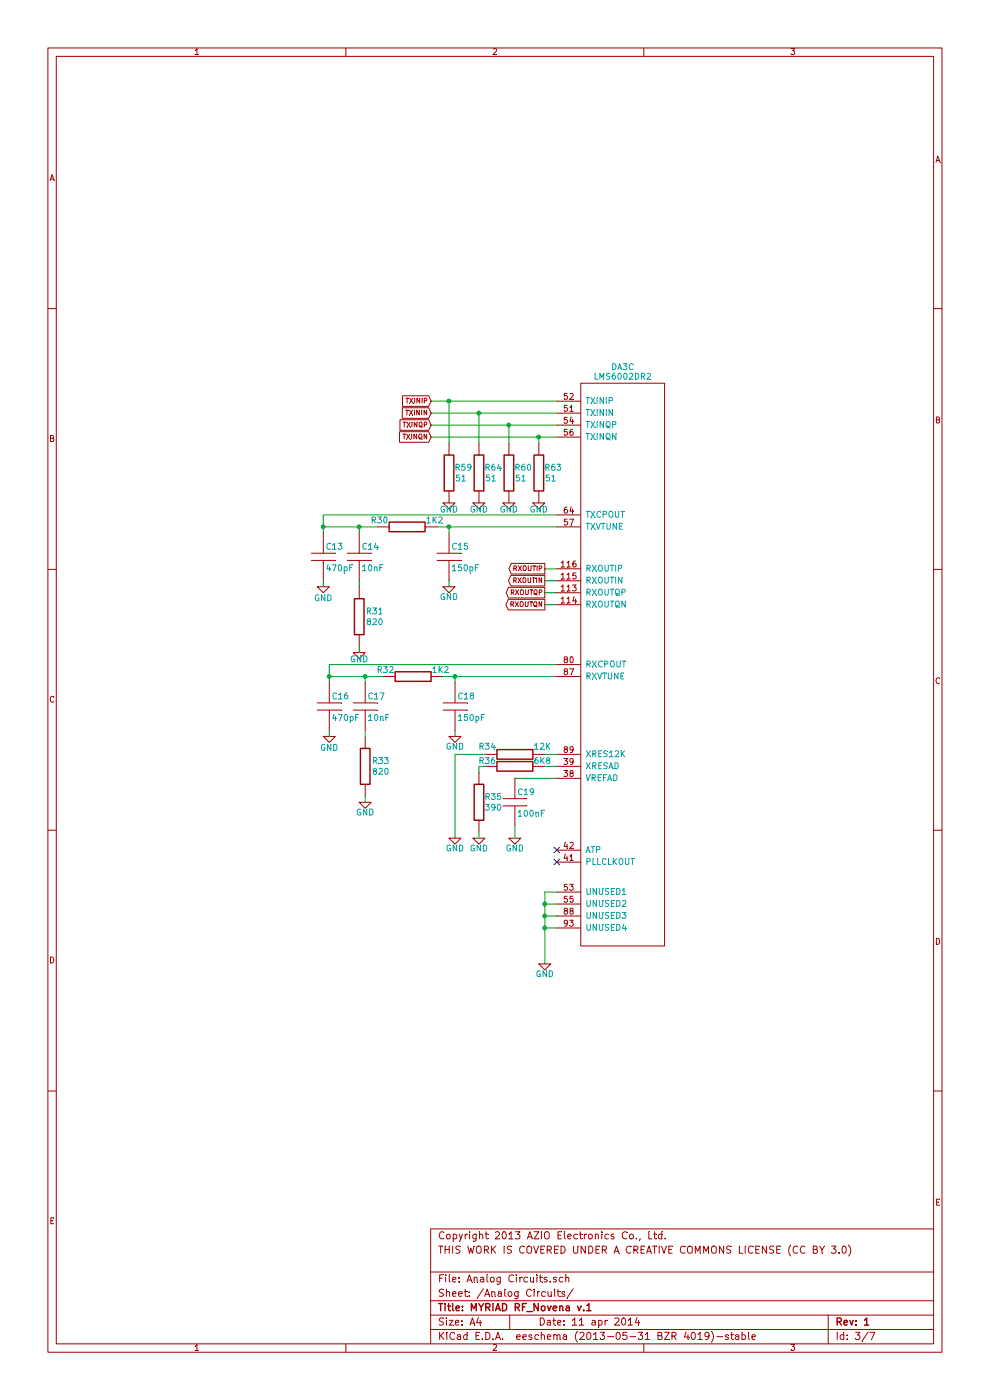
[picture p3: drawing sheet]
EESchema Schematic File Version 2
LIBS:power
LIBS:LMS7002EVB
LIBS:MYRIAD_RF-cache
EELAYER 27 0
EELAYER END
$Descr A4 8268 11693 portrait
encoding utf-8
Sheet 3 7
Title "MYRIAD RF_Novena v.1"
Date "11 apr 2014"
Rev "1"
Comp ""
Comment1 "THIS WORK IS COVERED UNDER A CREATIVE COMMONS LICENSE (CC BY 3.0)"
Comment2 "Copyright 2013 AZIO Electronics Co., Ltd."
Comment3 ""
Comment4 ""
$EndDescr
Text GLabel 4550 5050 0    40   Output ~ 0
RXOUTQN
Text GLabel 4550 4950 0    40   Output ~ 0
RXOUTQP
Text GLabel 4550 4850 0    40   Output ~ 0
RXOUTIN
Text GLabel 4550 4750 0    40   Output ~ 0
RXOUTIP
Text GLabel 3600 3650 0    40   Input ~ 0
TXINQN
Wire Wire Line
	4550 4750 4650 4750
Wire Wire Line
	4550 4950 4650 4950
Wire Wire Line
	4650 5550 2750 5550
Wire Wire Line
	3800 7000 3800 6300
Connection ~ 3000 4400
Connection ~ 3750 4400
Connection ~ 4000 3450
Wire Wire Line
	4000 3700 4000 3450
Wire Wire Line
	3600 3350 4650 3350
Wire Wire Line
	3600 3550 4650 3550
Connection ~ 4550 7550
Wire Wire Line
	4650 7550 4550 7550
Connection ~ 4550 7750
Wire Wire Line
	4550 7750 4650 7750
Wire Wire Line
	4650 7450 4550 7450
Wire Wire Line
	4550 7450 4550 8050
Wire Wire Line
	4550 7650 4650 7650
Connection ~ 4550 7650
Wire Wire Line
	3600 3450 4650 3450
Wire Wire Line
	4250 3700 4250 3550
Connection ~ 4250 3550
Connection ~ 3750 3350
Wire Wire Line
	3650 4400 4650 4400
Wire Wire Line
	2700 4400 3150 4400
Wire Wire Line
	4650 4300 2700 4300
Wire Wire Line
	2700 4300 2700 4450
Connection ~ 2700 4400
Connection ~ 2750 5650
Wire Wire Line
	2750 5550 2750 5700
Wire Wire Line
	2750 5650 3200 5650
Connection ~ 3800 5650
Connection ~ 3050 5650
Wire Wire Line
	4300 6500 4650 6500
Wire Wire Line
	3700 5650 4650 5650
Wire Wire Line
	4550 4850 4650 4850
Wire Wire Line
	4550 5050 4650 5050
Text GLabel 3600 3550 0    40   Input ~ 0
TXINQP
Text GLabel 3600 3450 0    40   Input ~ 0
TXININ
Text GLabel 3600 3350 0    40   Input ~ 0
TXINIP
$Comp
L GND #PWR023
U 1 1
P 4550 8050
F 0 "#PWR023" H 4550 8150 50  0001 C CNN
F 1 "GND" H 4550 7960 50  0000 C CNN
F 2 "" H 4550 8050 60  0001 C CNN
F 3 "" H 4550 8050 60  0001 C CNN
	1    4550 8050
	1    0    0    -1  
$EndComp
$Comp
L GND #PWR024
U 1 1
P 3800 7000
F 0 "#PWR024" H 3800 7100 50  0001 C CNN
F 1 "GND" H 3800 6910 50  0000 C CNN
F 2 "" H 3800 7000 60  0001 C CNN
F 3 "" H 3800 7000 60  0001 C CNN
	1    3800 7000
	1    0    0    -1  
$EndComp
$Comp
L GND #PWR025
U 1 1
P 4000 7000
F 0 "#PWR025" H 4000 7100 50  0001 C CNN
F 1 "GND" H 4000 6910 50  0000 C CNN
F 2 "" H 4000 7000 60  0001 C CNN
F 3 "" H 4000 7000 60  0001 C CNN
	1    4000 7000
	1    0    0    -1  
$EndComp
$Comp
L GND #PWR026
U 1 1
P 4300 7000
F 0 "#PWR026" H 4300 7100 50  0001 C CNN
F 1 "GND" H 4300 6910 50  0000 C CNN
F 2 "" H 4300 7000 60  0001 C CNN
F 3 "" H 4300 7000 60  0001 C CNN
	1    4300 7000
	1    0    0    -1  
$EndComp
$Comp
L GND #PWR027
U 1 1
P 3050 6700
F 0 "#PWR027" H 3050 6800 50  0001 C CNN
F 1 "GND" H 3050 6610 50  0000 C CNN
F 2 "" H 3050 6700 60  0001 C CNN
F 3 "" H 3050 6700 60  0001 C CNN
	1    3050 6700
	1    0    0    -1  
$EndComp
$Comp
L GND #PWR028
U 1 1
P 3800 6150
F 0 "#PWR028" H 3800 6250 50  0001 C CNN
F 1 "GND" H 3800 6060 50  0000 C CNN
F 2 "" H 3800 6150 60  0001 C CNN
F 3 "" H 3800 6150 60  0001 C CNN
	1    3800 6150
	1    0    0    -1  
$EndComp
$Comp
L GND #PWR029
U 1 1
P 2750 6150
F 0 "#PWR029" H 2750 6250 50  0001 C CNN
F 1 "GND" H 2750 6050 50  0000 C CNN
F 2 "" H 2750 6150 60  0001 C CNN
F 3 "" H 2750 6150 60  0001 C CNN
	1    2750 6150
	1    0    0    -1  
$EndComp
$Comp
L GND #PWR030
U 1 1
P 3000 5450
F 0 "#PWR030" H 3000 5550 50  0001 C CNN
F 1 "GND" H 3000 5390 50  0000 C CNN
F 2 "" H 3000 5450 60  0001 C CNN
F 3 "" H 3000 5450 60  0001 C CNN
	1    3000 5450
	1    0    0    -1  
$EndComp
$Comp
L GND #PWR031
U 1 1
P 2700 4900
F 0 "#PWR031" H 2700 5000 50  0001 C CNN
F 1 "GND" H 2700 4800 50  0000 C CNN
F 2 "" H 2700 4900 60  0001 C CNN
F 3 "" H 2700 4900 60  0001 C CNN
	1    2700 4900
	1    0    0    -1  
$EndComp
$Comp
L GND #PWR032
U 1 1
P 3750 4900
F 0 "#PWR032" H 3750 5000 50  0001 C CNN
F 1 "GND" H 3750 4810 50  0000 C CNN
F 2 "" H 3750 4900 60  0001 C CNN
F 3 "" H 3750 4900 60  0001 C CNN
	1    3750 4900
	1    0    0    -1  
$EndComp
$Comp
L GND #PWR033
U 1 1
P 4500 4200
F 0 "#PWR033" H 4500 4300 50  0001 C CNN
F 1 "GND" H 4500 4140 50  0000 C CNN
F 2 "" H 4500 4200 60  0001 C CNN
F 3 "" H 4500 4200 60  0001 C CNN
	1    4500 4200
	1    0    0    -1  
$EndComp
$Comp
L GND #PWR034
U 1 1
P 4250 4200
F 0 "#PWR034" H 4250 4300 50  0001 C CNN
F 1 "GND" H 4250 4140 50  0000 C CNN
F 2 "" H 4250 4200 60  0001 C CNN
F 3 "" H 4250 4200 60  0001 C CNN
	1    4250 4200
	1    0    0    -1  
$EndComp
$Comp
L GND #PWR035
U 1 1
P 4000 4200
F 0 "#PWR035" H 4000 4300 50  0001 C CNN
F 1 "GND" H 4000 4140 50  0000 C CNN
F 2 "" H 4000 4200 60  0001 C CNN
F 3 "" H 4000 4200 60  0001 C CNN
	1    4000 4200
	1    0    0    -1  
$EndComp
$Comp
L GND #PWR036
U 1 1
P 3750 4200
F 0 "#PWR036" H 3750 4300 50  0001 C CNN
F 1 "GND" H 3750 4140 50  0000 C CNN
F 2 "" H 3750 4200 60  0001 C CNN
F 3 "" H 3750 4200 60  0001 C CNN
	1    3750 4200
	1    0    0    -1  
$EndComp
NoConn ~ 4650 7200
NoConn ~ 4650 7100
$Comp
L C C19
U 1 1
P 4300 6700
F 0 "C19" H 4320 6780 50  0000 L CNN
F 1 "100nF" H 4320 6600 50  0000 L CNN
F 2 "C_SM0402" H 4300 6700 60  0001 C CNN
F 3 "" H 4300 6700 60  0001 C CNN
F 4 "CAPACITOR; 0402; 100NF; 10V; X5R;" H 4300 6700 60  0001 C CNN "Description"
F 5 "C0402C104K8PACTU" H 4300 6700 60  0001 C CNN "Manufacturer Part Number"
F 6 "KEMET" H 4300 6700 60  0001 C CNN "Manufacturer"
F 7 "Farnell" H 4300 6700 60  0001 C CNN "Vendor"
F 8 "1288282" H 4300 6700 60  0001 C CNN "Vendor Part Number"
	1    4300 6700
	1    0    0    -1  
$EndComp
$Comp
L R R35
U 1 1
P 4000 6700
F 0 "R35" H 4120 6740 50  0000 C CNN
F 1 "390" H 4120 6650 50  0000 C CNN
F 2 "R_SM0402" H 4000 6700 60  0001 C CNN
F 3 "" H 4000 6700 60  0001 C CNN
F 4 "RESISTOR; RC32H; 0402; 390R;" H 4000 6700 60  0001 C CNN "Description"
F 5 "RC0402FR-07390RL" H 4000 6700 60  0001 C CNN "Manufacturer Part Number"
F 6 "YAGEO (PHYCOMP)" H 4000 6700 60  0001 C CNN "Manufacturer"
F 7 "Farnell" H 4000 6700 60  0001 C CNN "Vendor"
F 8 "9239189" H 4000 6700 60  0001 C CNN "Vendor Part Number"
	1    4000 6700
	1    0    0    -1  
$EndComp
$Comp
L R R36
U 1 1
P 4300 6400
F 0 "R36" V 4260 6170 50  0000 C CNN
F 1 "6K8" V 4260 6630 50  0000 C CNN
F 2 "R_SM0402" H 4300 6400 60  0001 C CNN
F 3 "" H 4300 6400 60  0001 C CNN
F 4 "RESISTOR; 0402; 1%; 6K8;" H 4300 6400 60  0001 C CNN "Description"
F 5 "MC 0.0625W 0402 1% 6K8" H 4300 6400 60  0001 C CNN "Manufacturer Part Number"
F 6 "MULTICOMP" H 4300 6400 60  0001 C CNN "Manufacturer"
F 7 "Farnell" H 4300 6400 60  0001 C CNN "Vendor"
F 8 "1358064" H 4300 6400 60  0001 C CNN "Vendor Part Number"
	1    4300 6400
	0    1    1    0   
$EndComp
$Comp
L R R34
U 1 1
P 4300 6300
F 0 "R34" V 4240 6070 50  0000 C CNN
F 1 "12K" V 4240 6530 50  0000 C CNN
F 2 "R_SM0402" H 4300 6300 60  0001 C CNN
F 3 "" H 4300 6300 60  0001 C CNN
F 4 " RESISTOR; 0402; 1%; 12K;" H 4300 6300 60  0001 C CNN "Description"
F 5 "MC 0.0625W 0402 1% 12K" H 4300 6300 60  0001 C CNN "Manufacturer Part Number"
F 6 "MULTICOMP" H 4300 6300 60  0001 C CNN "Manufacturer"
F 7 "Farnell" H 4300 6300 60  0001 C CNN "Vendor"
F 8 "1358071RL" H 4300 6300 60  0001 C CNN "Vendor Part Number"
	1    4300 6300
	0    1    1    0   
$EndComp
$Comp
L R R33
U 1 1
P 3050 6400
F 0 "R33" H 3180 6440 50  0000 C CNN
F 1 "820" H 3180 6350 50  0000 C CNN
F 2 "R_SM0402" H 3050 6400 60  0001 C CNN
F 3 "" H 3050 6400 60  0001 C CNN
F 4 "RESISTOR; 0402; 1%; 820R;" H 3050 6400 60  0001 C CNN "Description"
F 5 "MC 0.0625W 0402 1% 820R" H 3050 6400 60  0001 C CNN "Manufacturer Part Number"
F 6 "MULTICOMP" H 3050 6400 60  0001 C CNN "Manufacturer"
F 7 "Farnell" H 3050 6400 60  0001 C CNN "Vendor"
F 8 "1358040RL" H 3050 6400 60  0001 C CNN "Vendor Part Number"
	1    3050 6400
	1    0    0    -1  
$EndComp
$Comp
L C C13
U 1 1
P 2700 4650
F 0 "C13" H 2720 4730 50  0000 L CNN
F 1 "470pF" H 2720 4550 50  0000 L CNN
F 2 "C_SM0402" H 2700 4650 60  0001 C CNN
F 3 "" H 2700 4650 60  0001 C CNN
F 4 "MLCC; 0402; X7R; 50V; 470PF;" H 2700 4650 60  0001 C CNN "Description"
F 5 "MCCA000132" H 2700 4650 60  0001 C CNN "Manufacturer Part Number"
F 6 "MULTICOMP" H 2700 4650 60  0001 C CNN "Manufacturer"
F 7 "Farnell" H 2700 4650 60  0001 C CNN "Vendor"
F 8 "1758987" H 2700 4650 60  0001 C CNN "Vendor Part Number"
	1    2700 4650
	1    0    0    -1  
$EndComp
$Comp
L C C14
U 1 1
P 3000 4650
F 0 "C14" H 3020 4730 50  0000 L CNN
F 1 "10nF" H 3020 4550 50  0000 L CNN
F 2 "C_SM0402" H 3000 4650 60  0001 C CNN
F 3 "" H 3000 4650 60  0001 C CNN
F 4 "CAPACITOR; 0402; 10NF; 16V;" H 3000 4650 60  0001 C CNN "Description"
F 5 "CC0402KRX7R7BB103" H 3000 4650 60  0001 C CNN "Manufacturer Part Number"
F 6 "YAGEO (PHYCOMP)" H 3000 4650 60  0001 C CNN "Manufacturer"
F 7 "Farnell" H 3000 4650 60  0001 C CNN "Vendor"
F 8 "3019275" H 3000 4650 60  0001 C CNN "Vendor Part Number"
	1    3000 4650
	1    0    0    -1  
$EndComp
$Comp
L C C15
U 1 1
P 3750 4650
F 0 "C15" H 3770 4730 50  0000 L CNN
F 1 "150pF" H 3770 4550 50  0000 L CNN
F 2 "C_SM0402" H 3750 4650 60  0001 C CNN
F 3 "" H 3750 4650 60  0001 C CNN
F 4 "MLCC; 0402; NP0; 50V; 150PF;" H 3750 4650 60  0001 C CNN "Description"
F 5 "MCCA000122" H 3750 4650 60  0001 C CNN "Manufacturer Part Number"
F 6 "MULTICOMP" H 3750 4650 60  0001 C CNN "Manufacturer"
F 7 "Farnell" H 3750 4650 60  0001 C CNN "Vendor"
F 8 "1758976" H 3750 4650 60  0001 C CNN "Vendor Part Number"
	1    3750 4650
	1    0    0    -1  
$EndComp
$Comp
L R R30
U 1 1
P 3400 4400
F 0 "R30" V 3350 4170 50  0000 C CNN
F 1 "1K2" V 3350 4630 50  0000 C CNN
F 2 "R_SM0402" H 3400 4400 60  0001 C CNN
F 3 "" H 3400 4400 60  0001 C CNN
F 4 "RESISTOR; 0402; 1%; 1K2;" H 3400 4400 60  0001 C CNN "Description"
F 5 "MC 0.0625W 0402 1% 1K2" H 3400 4400 60  0001 C CNN "Manufacturer Part Number"
F 6 "MULTICOMP" H 3400 4400 60  0001 C CNN "Manufacturer"
F 7 "Farnell" H 3400 4400 60  0001 C CNN "Vendor"
F 8 "1358045" H 3400 4400 60  0001 C CNN "Vendor Part Number"
	1    3400 4400
	0    1    1    0   
$EndComp
$Comp
L R R59
U 1 1
P 3750 3950
F 0 "R59" H 3870 3990 50  0000 C CNN
F 1 "51" H 3850 3900 50  0000 C CNN
F 2 "R_SM0402" H 3750 3950 60  0001 C CNN
F 3 "" H 3750 3950 60  0001 C CNN
F 4 "RESISTOR; 0402; 0.063W; 1%; 51R;" H 3750 3950 60  0001 C CNN "Description"
F 5 "RC0402FR-0751RL" H 3750 3950 60  0001 C CNN "Manufacturer Part Number"
F 6 "YAGEO (PHYCOMP)" H 3750 3950 60  0001 C CNN "Manufacturer"
F 7 "Farnell" H 3750 3950 60  0001 C CNN "Vendor"
F 8 "1458803RL" H 3750 3950 60  0001 C CNN "Vendor Part Number"
	1    3750 3950
	1    0    0    -1  
$EndComp
$Comp
L LMS6002DR2 DA3
U 3 1
P 5200 5100
F 0 "DA3" H 5200 7130 50  0000 C CNN
F 1 "LMS6002DR2" H 5200 7050 50  0000 C CNN
F 2 "LMS6002" H 5200 5100 60  0001 C CNN
F 3 "" H 5200 5100 60  0001 C CNN
F 4 "LMS6002 Tranceiver; DQFN-120;" H 5200 5100 60  0001 C CNN "Description"
F 5 "LMS6002DR2" H 5200 5100 60  0001 C CNN "Manufacturer Part Number"
F 6 "Lime Microsystems" H 5200 5100 60  0001 C CNN "Manufacturer"
F 7 "Lime Microsystems" H 5200 5100 60  0001 C CNN "Vendor"
F 8 "LMS6002DR2" H 5200 5100 60  0001 C CNN "Vendor Part Number"
	3    5200 5100
	1    0    0    -1  
$EndComp
Wire Wire Line
	3750 3700 3750 3350
Wire Wire Line
	3600 3650 4650 3650
Wire Wire Line
	4500 3700 4500 3650
Connection ~ 4500 3650
Wire Wire Line
	3000 4400 3000 4450
Wire Wire Line
	3750 4400 3750 4450
Wire Wire Line
	2700 4850 2700 4900
Wire Wire Line
	3000 4850 3000 4900
Wire Wire Line
	3750 4850 3750 4900
Wire Wire Line
	3050 5700 3050 5650
Wire Wire Line
	3800 5700 3800 5650
Wire Wire Line
	2750 6100 2750 6150
Wire Wire Line
	3050 6100 3050 6150
Wire Wire Line
	3800 6100 3800 6150
Wire Wire Line
	3050 6650 3050 6700
Wire Wire Line
	4000 6950 4000 7000
Wire Wire Line
	4300 6900 4300 7000
Wire Wire Line
	4000 6450 4000 6400
Wire Wire Line
	4000 6400 4050 6400
Wire Wire Line
	3800 6300 4050 6300
Wire Wire Line
	4550 6300 4650 6300
Wire Wire Line
	4550 6400 4650 6400
Wire Wire Line
	3000 5400 3000 5450
$Comp
L C C18
U 1 1
P 3800 5900
F 0 "C18" H 3820 5980 50  0000 L CNN
F 1 "150pF" H 3820 5800 50  0000 L CNN
F 2 "C_SM0402" H 3800 5900 60  0001 C CNN
F 3 "" H 3800 5900 60  0001 C CNN
F 4 "MLCC; 0402; NP0; 50V; 150PF;" H 3800 5900 60  0001 C CNN "Description"
F 5 "MCCA000122" H 3800 5900 60  0001 C CNN "Manufacturer Part Number"
F 6 "MULTICOMP" H 3800 5900 60  0001 C CNN "Manufacturer"
F 7 "Farnell" H 3800 5900 60  0001 C CNN "Vendor"
F 8 "1758976" H 3800 5900 60  0001 C CNN "Vendor Part Number"
	1    3800 5900
	1    0    0    -1  
$EndComp
$Comp
L C C16
U 1 1
P 2750 5900
F 0 "C16" H 2770 5980 50  0000 L CNN
F 1 "470pF" H 2770 5800 50  0000 L CNN
F 2 "C_SM0402" H 2750 5900 60  0001 C CNN
F 3 "" H 2750 5900 60  0001 C CNN
F 4 "MLCC; 0402; X7R; 50V; 470PF;" H 2750 5900 60  0001 C CNN "Description"
F 5 "MCCA000132" H 2750 5900 60  0001 C CNN "Manufacturer Part Number"
F 6 "MULTICOMP" H 2750 5900 60  0001 C CNN "Manufacturer"
F 7 "Farnell" H 2750 5900 60  0001 C CNN "Vendor"
F 8 "1758987" H 2750 5900 60  0001 C CNN "Vendor Part Number"
	1    2750 5900
	1    0    0    -1  
$EndComp
$Comp
L C C17
U 1 1
P 3050 5900
F 0 "C17" H 3070 5980 50  0000 L CNN
F 1 "10nF" H 3070 5800 50  0000 L CNN
F 2 "C_SM0402" H 3050 5900 60  0001 C CNN
F 3 "" H 3050 5900 60  0001 C CNN
F 4 "CAPACITOR; 0402; 10NF; 16V;" H 3050 5900 60  0001 C CNN "Description"
F 5 "CC0402KRX7R7BB103" H 3050 5900 60  0001 C CNN "Manufacturer Part Number"
F 6 "YAGEO (PHYCOMP)" H 3050 5900 60  0001 C CNN "Manufacturer"
F 7 "Farnell" H 3050 5900 60  0001 C CNN "Vendor"
F 8 "3019275" H 3050 5900 60  0001 C CNN "Vendor Part Number"
	1    3050 5900
	1    0    0    -1  
$EndComp
$Comp
L R R63
U 1 1
P 4500 3950
F 0 "R63" H 4620 3990 50  0000 C CNN
F 1 "51" H 4600 3900 50  0000 C CNN
F 2 "R_SM0402" H 4500 3950 60  0001 C CNN
F 3 "" H 4500 3950 60  0001 C CNN
F 4 "RESISTOR; 0402; 0.063W; 1%; 51R;" H 4500 3950 60  0001 C CNN "Description"
F 5 "RC0402FR-0751RL" H 4500 3950 60  0001 C CNN "Manufacturer Part Number"
F 6 "YAGEO (PHYCOMP)" H 4500 3950 60  0001 C CNN "Manufacturer"
F 7 "Farnell" H 4500 3950 60  0001 C CNN "Vendor"
F 8 "1458803RL" H 4500 3950 60  0001 C CNN "Vendor Part Number"
	1    4500 3950
	1    0    0    -1  
$EndComp
$Comp
L R R60
U 1 1
P 4250 3950
F 0 "R60" H 4370 3990 50  0000 C CNN
F 1 "51" H 4350 3900 50  0000 C CNN
F 2 "R_SM0402" H 4250 3950 60  0001 C CNN
F 3 "" H 4250 3950 60  0001 C CNN
F 4 "RESISTOR; 0402; 0.063W; 1%; 51R;" H 4250 3950 60  0001 C CNN "Description"
F 5 "RC0402FR-0751RL" H 4250 3950 60  0001 C CNN "Manufacturer Part Number"
F 6 "YAGEO (PHYCOMP)" H 4250 3950 60  0001 C CNN "Manufacturer"
F 7 "Farnell" H 4250 3950 60  0001 C CNN "Vendor"
F 8 "1458803RL" H 4250 3950 60  0001 C CNN "Vendor Part Number"
	1    4250 3950
	1    0    0    -1  
$EndComp
$Comp
L R R64
U 1 1
P 4000 3950
F 0 "R64" H 4120 3990 50  0000 C CNN
F 1 "51" H 4100 3900 50  0000 C CNN
F 2 "R_SM0402" H 4000 3950 60  0001 C CNN
F 3 "" H 4000 3950 60  0001 C CNN
F 4 "RESISTOR; 0402; 0.063W; 1%; 51R;" H 4000 3950 60  0001 C CNN "Description"
F 5 "RC0402FR-0751RL" H 4000 3950 60  0001 C CNN "Manufacturer Part Number"
F 6 "YAGEO (PHYCOMP)" H 4000 3950 60  0001 C CNN "Manufacturer"
F 7 "Farnell" H 4000 3950 60  0001 C CNN "Vendor"
F 8 "1458803RL" H 4000 3950 60  0001 C CNN "Vendor Part Number"
	1    4000 3950
	1    0    0    -1  
$EndComp
$Comp
L R R31
U 1 1
P 3000 5150
F 0 "R31" H 3130 5190 50  0000 C CNN
F 1 "820" H 3130 5100 50  0000 C CNN
F 2 "R_SM0402" H 3000 5150 60  0001 C CNN
F 3 "" H 3000 5150 60  0001 C CNN
F 4 "RESISTOR; 0402; 1%; 820R;" H 3000 5150 60  0001 C CNN "Description"
F 5 "MC 0.0625W 0402 1% 820R" H 3000 5150 60  0001 C CNN "Manufacturer Part Number"
F 6 "MULTICOMP" H 3000 5150 60  0001 C CNN "Manufacturer"
F 7 "Farnell" H 3000 5150 60  0001 C CNN "Vendor"
F 8 "1358040RL" H 3000 5150 60  0001 C CNN "Vendor Part Number"
	1    3000 5150
	1    0    0    -1  
$EndComp
$Comp
L R R32
U 1 1
P 3450 5650
F 0 "R32" V 3400 5420 50  0000 C CNN
F 1 "1K2" V 3400 5880 50  0000 C CNN
F 2 "R_SM0402" H 3450 5650 60  0001 C CNN
F 3 "" H 3450 5650 60  0001 C CNN
F 4 "RESISTOR; 0402; 1%; 1K2;" H 3450 5650 60  0001 C CNN "Description"
F 5 "MC 0.0625W 0402 1% 1K2" H 3450 5650 60  0001 C CNN "Manufacturer Part Number"
F 6 "MULTICOMP" H 3450 5650 60  0001 C CNN "Manufacturer"
F 7 "Farnell" H 3450 5650 60  0001 C CNN "Vendor"
F 8 "1358045" H 3450 5650 60  0001 C CNN "Vendor Part Number"
	1    3450 5650
	0    1    1    0   
$EndComp
$EndSCHEMATC
